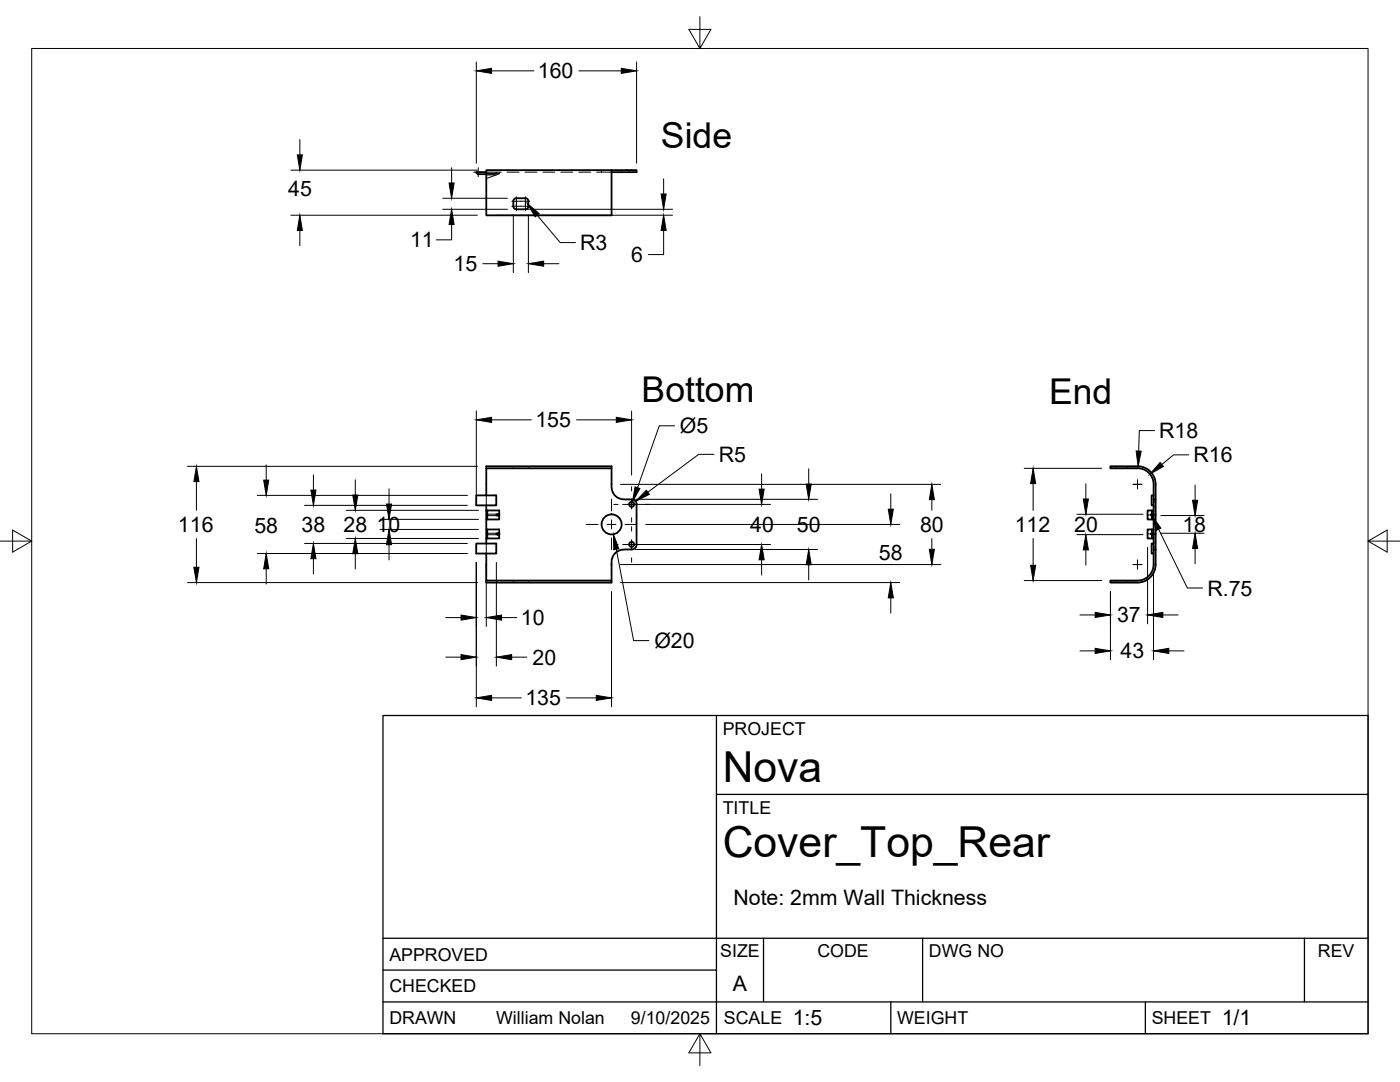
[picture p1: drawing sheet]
<svg xmlns="http://www.w3.org/2000/svg" width="279mm" height="216mm" viewBox="0 0 279 216" stroke-linecap="round" stroke-linejoin="round" font-family="sans-serif">
<!-- layer: Hidden -->
<g fill="none" stroke="#000" stroke-width=".2">
<path d="M97 34.4h3M97 34.6h2.6M97 34.9h2M99 34.4v.2l-.3 .2h-1.7M99.6 34.4v.3l-2.6 .9M101.2 34.4h2.4M104.8 34.4h2.4M108.4 34.4h2.3M111.9 34.4h2.4M115.5 34.4h2.4M119.1 34.4h2.9M120 34v.4"/>
<path d="M124 34v.4M125.5 34v.4M126.5 34v.4M97 98.8v2M102.4 93v.5M105.4 93v.5M222.8 93v.5M225 93v.5M97 108.5v1.9M97 102.6h2.4M97 102.9h2.4M97 106.4h2.4"/>
<path d="M97 106.7h2.4M102.4 115.8v.4M105.4 115.8v.4M222.8 115.8v.4M225 115.8v.4M230.2 106.6h.4M230.2 102.7h.4M230.2 109.2h.4M230.2 108.1h.4M230.2 101.2h.4M230.2 100.1h.4"/>
</g>
<!-- layer: Visible -->
<g fill="none" stroke="#000" stroke-width=".36">
<path d="M95 34.4h2M95.1 34.3l.2 .4h.2M95.4 34.8h1.6M103 39.6h1.8M103 39.5a.6 .6 0 0 0-.6 .7v1a.6 .6 0 0 0 .6 .6h1.8a.6 .6 0 0 0 .7-.6M104.8 39.5a.6 .6 0 0 1 .7 .6M122 34h-25v9h25v-9h5v.4h-5M105.4 40.2v1M95 98.8h4v2h-4zM97 93.5v-.5h25v4.2l.4 1.3 .6 .6 .7 .4 .9 .2h1.4M122 93.5h-25v5.3M126.1 99.6a1.01 1.01 0 0 1 1 1"/>
<path d="M230.2 98.8h-.4v2h.4M230.2 99.7h.4v9.9M230.6 99.7v-2.6a3.7 3.7 0 0 0-3.6-4.1h-5.4v.5l5.4-.1a3.4 3.4 0 0 1 3.2 3.9v14.9a3.3 3.3 0 0 1-3.2 3.6h-5.4v.4h5.4a3.8 3.8 0 0 0 3.6-4.2v-2.4h-.4M95 108.5h4v1.9h-4zM97 110.4v5.4h25v.4h-25v-.4M97 101.9h.2M97 107.4h.2M97 100.8v2.9M97 107.4v1.1M97.2 101.9h2.4v1.8h-2.4zM97.2 105.6h-.2v1.8M97.2 103.7h-.2v1.9"/>
<path d="M99.6 106.4v-.8h-2.4v1.8h2.4v-.7M99.6 106.4v.3M99.7 102.6l-.7 .1 .7 .2M99.7 106.4l-.7 .1 .7 .2M126 109.6l-2.2 .1-.8 .4-.6 .7-.4 1.3v3.7M127 100.6v8M127.1 108.6a1.01 1.01 0 0 1-1 1M229.9 101.9h-.9v1.8h.9v-.8M229.9 105.6h-.9v1.8h.9v-.7M229.9 107.4h.3M229.9 103.7h.3M229.9 105.6v.8"/>
<path d="M229.9 105.6h.3M229.9 106.4l-.2 .1 .2 .2M229.9 106.4v.3M230.2 101.9h-.3v.7M230.2 108.5h-.4v1.9h.4"/>
<circle cx="122.1" cy="104.6" r="2"/>
<circle cx="126.1" cy="100.6" r=".5"/>
<circle cx="126.1" cy="108.6" r=".5"/>
<circle cx="229.8" cy="102.7" r=".16"/>
</g>
<!-- layer: Border -->
<path d="M6.3 9.7h266.7v196.6h-266.7zM139.7 3.3v6.4l2.2-3.8h-4.4l2.2 3.8M0 108h6.3l-3.8-2.2v4.4l3.8-2.2M273 108l3.8 2.2v-4.4l-3.8 2.2h6.4M139.7 206.3l-2.2 3.8h4.4l-2.2-3.8v6.3" fill="none" stroke="#000" stroke-width=".2"/>
<!-- layer: Titleblock -->
<path d="M76.4 142.8h196.6v63.5h-196.6zM143 158.5h130M143 142.8v63.5M76.4 199.9h196.6M76.4 193.6h66.6M76.4 187.2h196.6M152.4 187.2v12.7M177.8 199.9v6.4M184.1 187.2v12.7M228.6 199.9v6.4M260.3 187.2v12.7" fill="none" stroke="#000" stroke-width=".25"/>
<!-- layer: Smart Centers -->
<g fill="none" stroke="#000" stroke-width=".2">
<path d="M94.6 34.4h1.8M95.4 33.5v1.7M103.1 39.3v2.7M104.9 39.3v2.7M102.2 41.1h3.5M102.2 40.2h3.5M122 99.6v2.4M126 97.1v.9M126 99.7v1.8M226.1 96.6h1.8M227 95.8v1.7M117 104.6h2.4"/>
<path d="M121.2 104.6h1.7M122 103.7v1.8M122 107.3v2.4M122.5 108.6h.9M122.5 100.6h.9M124.7 104.6h2.4M125.2 108.6h1.7M125.2 100.6h1.7M126 103.3v.9M126 105.1v.9M126 107.7v1.8M126 111.3v.9"/>
<path d="M128.7 108.6h.9M128.7 100.6h.9M226.1 112.6h1.8M227 111.7v1.8M228.9 102.7h1.8M228.9 106.5h1.8M229.8 101.9v1.7M229.8 105.6v1.8"/>
</g>
<!-- layer: FD_Dimensions -->
<g fill="none" stroke="#000" stroke-width=".2">
<path d="M95.1 12.4v20.2M98.1 14.1h8.5M115.5 14.1h8.5M127 12.4v20.2M58.1 34h37.2M59.8 27.9v3M88.3 39.6h13M90.1 33.5v3M132.4 35.7v3M58.1 42.9h37.2M59.8 46v3M88.3 41.8h13"/>
<path d="M90.1 44.8v3.1h-3M96.4 52.6h3M98.8 42.9h35.4M102.4 42.9v11.5M104.8 41.8h29.4M105.5 42.9v11.5M107.2 42.9l4.6 5.5h3.1M108.5 52.6h3M132.4 46v4.8h-3M37.4 93h57.9M39.2 96.1v5.7M51.4 98.8h41.9"/>
<path d="M53.1 92.8v3M62.5 94.7v3.1M70.9 95.7v3.1M77.6 97.5v3.1M95.1 82v17.1M98.1 83.8h7.9M115.1 83.8h7.9M123.8 96.6h63.9M126 82v12.8M126.8 99.6h36.4M134.6 85h-3l-4.4 12.3M142.5 90.7h-3.1l-10.1 7.5"/>
<path d="M152 94.6v3M161.4 93.5v3.1M177.8 98.6v3M186 99.7v2.1M204.4 93.5h15.4M206.2 96.5v5.3M216.7 96.5v3.1M230.4 85.9h-3l-.2 4.1M237.3 90.8h-3.1l-2.3 1.9M238.5 96.8v3M37.4 116.2h57.9M39.2 107.5v5.7"/>
<path d="M51.4 110.4h41.9M53.1 113.5v3M60.8 108.4h32.5M60.8 100.8h32.5M62.5 111.5v3M69.1 107.4h26.4M69.1 101.8h26.4M70.9 110.5v3M75.9 105.6h19.6M75.9 103.6h19.6M77.6 108.7v3M95.1 112.2v28.8"/>
<path d="M97 112.2v12.8M99.1 112.2v20.7M122 118v23M123 109.6l3.4 18.2h3.1M123.8 116.2h55.8M123.8 112.6h63.9M124.3 108.6h29.5M124.3 100.6h29.5M126.8 109.6h36.4M128.9 104.6h50.7M152 111.7v3M161.4 112.7v3"/>
<path d="M177.8 119.3v3M186 107.5v2.1M204.4 115.8h15.4M206.2 107.4v5.4M214.9 106.7h13.2M214.9 102.6h13.2M216.7 109.7v3.1M221.6 118v13.7M229 109.2v15.3M230.2 114.4v17.3M231.2 105.6l5.8 11.7h3M231.7 106.4h8.6"/>
<path d="M231.7 102.9h8.6M238.5 109.5v3M89 131.1h3M89 123.2h3M98.1 139.3h6M100.1 123.2h3M102.1 131.1h3.1M113.1 139.3h5.9M215.5 129.9h3.1M215.5 122.7h3.1M232.1 122.7h3M233.3 129.9h3"/>
</g>
<g fill="#000" stroke="#000" stroke-width=".2">
<path d="M95.1 14.1l3-.5v1zM124 13.6l3 .5-3 .5zM59.3 30.9h1l-.5 3.1zM89.6 36.5h1l-.5 3.1zM131.9 38.7h1l-.5 3.1zM59.8 42.9l.5 3.1h-1zM90.1 41.8l.5 3h-1zM99.4 52.1l3 .5-3 .5zM105.2 40.6l2.4 2-.8 .7zM105.5 52.6l3-.5v1zM132.4 42.9l.5 3.1h-1zM39.2 93l.5 3.1h-1z"/>
<path d="M52.6 95.8h1l-.5 3zM62 97.8h1.1l-.6 3zM70.4 98.8h1l-.5 3zM95.1 83.8l3-.5v1zM123 83.3l3 .5-3 .5zM126.7 97.1l1 .4-1.5 2.7zM129 97.8l.6 .8-2.7 1.4zM151.5 97.6h1l-.5 3zM160.9 96.6h1l-.5 3zM186 96.6l.5 3.1h-1zM206.2 93.5l.5 3h-1zM216.2 99.6h1l-.5 3z"/>
<path d="M226.7 90h1.1l-.7 3zM231.5 92.3l.7 .8-2.7 1.5zM238 99.8h1l-.5 3.1zM38.7 113.2h1l-.5 3zM53.1 110.4l.5 3.1h-1zM62.5 108.4l.6 3.1h-1.1zM70.9 107.4l.5 3.1h-1zM77.6 105.6l.5 3.1h-1zM77.1 100.6h1l-.5 3zM122.4 106.6l1.1 2.9-1 .2zM152 108.6l.5 3.1h-1zM161.4 109.6l.5 3.1h-1z"/>
<path d="M177.8 116.2l.5 3.1h-1zM177.3 101.6h1l-.5 3zM185.5 109.6h1l-.5 3zM205.7 112.8h1l-.5 3zM216.7 106.7l.5 3h-1zM229.9 102.9l1.8 2.5-.9 .4zM238.5 106.4l.5 3.1h-1zM92 130.6l3.1 .5-3.1 .5zM92 122.7l3.1 .5-3.1 .5zM95.1 139.3l3-.6v1.1zM97 123.2l3.1-.5v1zM99.1 131.1l3-.5v1z"/>
<path d="M119 138.7l3 .6-3 .5zM218.6 129.4l3 .5-3 .5zM218.6 122.2l3 .5-3 .5zM229 122.7l3.1-.5v1zM230.2 129.9l3.1-.5v1z"/>
</g>
<g font-size="8.5">
<text x="144.3" y="156">Nova</text>
<text x="144.3" y="171">Cover_Top_Rear</text>
</g>
<g font-size="7.1">
<text x="131.9" y="29.5">Side</text>
<text x="128.1" y="80.3">Bottom</text>
<text x="209.4" y="80.6">End</text>
</g>
<g font-size="4.3">
<text x="107.4" y="15.6">160</text>
<text x="57.5" y="39.1">45</text>
<text x="81.9" y="49.4">11</text>
<text x="115.8" y="49.9">R3</text>
<text x="125.9" y="52.3">6</text>
<text x="90.5" y="54.1">15</text>
<text x="106.8" y="85.3">155</text>
<text x="135.7" y="86.4">Ø5</text>
<text x="231.4" y="87.4">R18</text>
<text x="143.4" y="92.2">R5</text>
<text x="238.2" y="92.2">R16</text>
<text x="35.5" y="106.1">116</text>
<text x="50.8" y="106.3">58</text>
<text x="60.2" y="106.1">38</text>
<text x="68.6" y="106.1">28</text>
<text x="75.1" y="106.1">10</text>
<text x="149.7" y="106.1">40</text>
<text x="159" y="106.1">50</text>
<text x="183.6" y="106.1">80</text>
<text x="202.5" y="106.2">112</text>
<text x="214.4" y="106.1">20</text>
<text x="236" y="106.1">18</text>
<text x="175.4" y="111.7">58</text>
<text x="241" y="118.8">R.75</text>
<text x="103.9" y="124.7">10</text>
<text x="222.9" y="124.2">37</text>
<text x="130.6" y="129.3">Ø20</text>
<text x="223.6" y="131.4">43</text>
<text x="106.3" y="132.6">20</text>
<text x="104.9" y="140.8">135</text>
<text x="146.4" y="180.6">Note: 2mm Wall Thickness</text>
<text x="146.3" y="197.7">A</text>
<text x="158.2" y="204.6">1:5</text>
<text x="243.8" y="204.6">1/1</text>
</g>
<g font-size="3.5">
<text x="144.3" y="146.6">PROJECT</text>
<text x="144.3" y="162.3">TITLE</text>
<text x="77.7" y="191.7">APPROVED</text>
<text x="143.7" y="191">SIZE</text>
<text x="163.1" y="191">CODE</text>
<text x="185.4" y="191">DWG NO</text>
<text x="263" y="191">REV</text>
<text x="77.7" y="198">CHECKED</text>
<text x="77.7" y="204.4">DRAWN</text>
<text x="99" y="204.4">William Nolan</text>
<text x="125.9" y="204.4">9/10/2025</text>
<text x="144.5" y="204.4">SCALE</text>
<text x="179" y="204.4">WEIGHT</text>
<text x="229.8" y="204.4">SHEET</text>
</g>
</svg>
